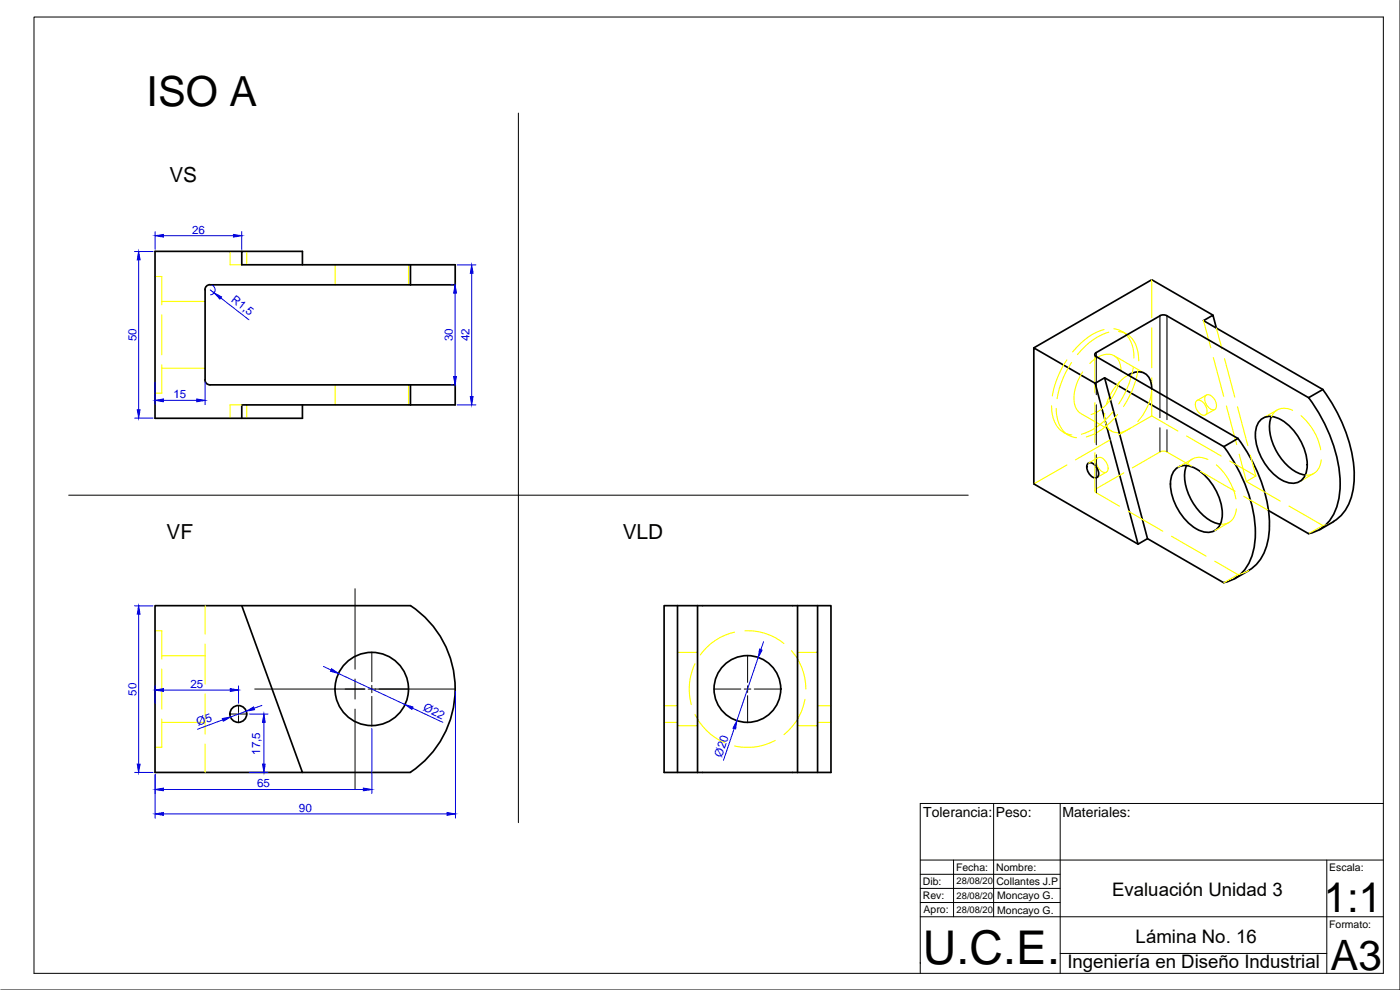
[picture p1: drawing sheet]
<svg xmlns="http://www.w3.org/2000/svg" width="420mm" height="297mm" viewBox="0 0 420 297" stroke-linecap="round" stroke-linejoin="round" font-family="sans-serif">
<!-- layer: MD_Oculto -->
<g fill="none" stroke="#ff0" stroke-width=".34">
<path d="M69 75.4v4h3.6M74 75.4v4M100.6 79.4v6.1M122.6 79.4v6.1M46.5 83h2.1v8.5M48.6 94.5v12M48.6 90.5h13M331.3 98.9a18.4 18.4 0 0 0-9.4 6.7M332.8 99.7a19.1 19.1 0 0 0-9.5 6.7M334.3 98.7a6.6 6.6 0 0 1 5.8 6.1l.2 2.6M335.7 99.5a6.6 6.6 0 0 1 5.8 6.1l.3 2.6M336.7 99.4l1.4 .8"/>
<path d="M345.7 83.9v11.5M345.7 98.4v11.9M361.2 96.2l2.2 8.2M365 98.4l1.7 6.3M48.6 109.5v8.5h-2.1M48.6 110.5h13M100.6 115.5v6M122.6 115.5v6M320.2 108a28.7 28.7 0 0 0-4.4 10.8M321.6 108.8a26.9 26.9 0 0 0-4.4 10.8M324.9 111.6a13 13 0 0 0-2.2 10.3 3.6 3.6 0 0 0 1.5 2M327.1 109a7 7 0 0 1 6.7-2.5 4.6 4.6 0 0 1 2.7 4.8"/>
<path d="M328.6 106.4v11.4M334.4 106.8l9.2 5.2M336 114.6a14.8 14.8 0 0 1-8.2 9.7l-.4 .1M338.6 112.6a15.6 15.6 0 0 0-6.5 8.5M340.1 110.3a27.7 27.7 0 0 1-4.4 10.9M341.5 111.2a27.8 27.8 0 0 1-4.3 10.8M345.7 116.6a15.4 15.4 0 0 1-4.2 9.9M345.7 113.4v11.4M361.7 118.9a1.44 1.44 0 0 1 2.4 .4 2.74 2.74 0 0 1 .5 3.5 2.55 2.55 0 0 1-2.9-2.1l-.1-.8zM362.1 118.5l-2.9 1.7M364.2 107.3l3 11.6M367.5 107.6l3.1 11.6"/>
<path d="M72.6 121.5h-3.6v4M74 121.5v4M315.6 121.7a8.3 8.3 0 0 0 4.5 8.5l1.5 .3M317 122.5a8.3 8.3 0 0 0 4.5 8.5l1.6 .3M319.2 129.7l1.4 .8M320.2 139.5l-9.9 5.7M324.4 124.1l9.2 5.3M328.6 120.8v12M328.6 135.8v11.5M329.4 137.4a1.77 1.77 0 0 1 2.4 1 2.51 2.51 0 0 1 .3 3.2 2.61 2.61 0 0 1-3-2.5l-.1-.8zM329.5 137.3l-2.8 1.7M331.6 124.1a4.8 4.8 0 0 0 3 5.6 6.1 6.1 0 0 0 4.6-1.2"/>
<path d="M333.2 132l-10.5 6M334 123.6a19.9 19.9 0 0 1-9.4 6.7M335.4 124.4a20 20 0 0 1-9.4 6.7M345.7 124.8l7.8 4.5M345.7 124.8l-10 5.7M356.1 130.8l10.4 6M357.7 139.9l-7.5-4.3a2.33 2.33 0 0 0-2.1 0l-8.2 4.8M357.8 137.7l-4.2 2.5M359 120.4a2.02 2.02 0 0 1 2.9 1.5 1.79 1.79 0 0 1-.5 2.7 3.2 3.2 0 0 1-2.4-4.2zM362.5 137.9a4.4 4.4 0 0 0-6.4 1.8M364.6 122.9l-2.9 1.6M365 139.5a18.6 18.6 0 0 1 5.9 10.2"/>
<path d="M368 121.8l3.1 11.6M369.1 138.3l7.8 4.5M371.4 122.1l3.1 11.6M371.9 136.3l2.2 8.2M375.2 136.6l1.7 6.2M383.3 123l-4.2 2.5M387.9 123.1a4.4 4.4 0 0 0-6.3 1.9M390.5 124.7a17.9 17.9 0 0 1 5.9 10.2M396.5 138a4.4 4.4 0 0 1-4.7 4.6M332 141.7l-2.8 1.6M337.3 141.9l-8.3 4.7a.66 .66 0 0 0-.4 .6 .66 .66 0 0 0 .4 .7l7 4M338.6 153.4l10.4 6"/>
<path d="M360.3 141.4l10.4 6M368.8 156.8l-4.2 2.4M371.1 152.7a4.4 4.4 0 0 1-4.8 4.6M373.3 148.9l7.4 4.3M374.1 144.5l10.1 5.9M376.9 142.8l-2.8 1.7M386.8 151.8l10.2 5.9M394.3 142.1l-4.2 2.4M397 157.7l-4.3 2.4M400.3 156.5l-2.2 .9-1.1 .3M351.6 160.9l10.4 6M364.6 168.4l6.9 4"/>
<path d="M371.5 172.4l-4.2 2.5M374.8 171.2l-1 .5-2.3 .7M46.5 189.3h2.1v8.4M48.6 196.8h13M61.6 181.7v8.5M61.6 193.2v12.1M203.3 195.7h6M208.6 199.2a17.4 17.4 0 0 0-1.1 12.2M220.4 189.7a17.3 17.3 0 0 0-10.2 6.8M223.6 189.3a17.1 17.1 0 0 1 11.6 3.8M237.5 195.2a17.3 17.3 0 0 1 4.4 11.5M239.4 195.7h6"/>
<path d="M48.6 200.7v12.1M48.6 215.8v8.4h-2.1M48.6 216.7h13M61.6 208.2v12M199.3 216.7h4M199.3 211.7h4M203.3 217.7h6M208.6 214.4a17.5 17.5 0 0 0 8.9 8.4M239.4 217.7h6M241.6 209.8a17.8 17.8 0 0 1-6.3 10.6M245.4 216.7h4M245.4 211.7h4"/>
<path d="M61.6 223.3v8.5M232.7 222.2a17.2 17.2 0 0 1-12.2 1.6"/>
</g>
<!-- layer: MD_Visible -->
<g fill="none" stroke="#000" stroke-width=".51">
<path d="M72.6 75.4h-26.1v50.1h44.3v-4M90.8 79.4v-4h-18.2v4h50.6M123.2 79.4h13.4v6.1h-13.4M123.2 79.4v6.1M61.6 86.9l-.1 27.1a1.5 1.5 0 0 0 1.5 1.5h60.2M63 85.4a1.5 1.5 0 0 0-1.5 1.5M63 85.5h60.2M348.1 94.7l.8-.2 1.3 .2 42.5 24.6M348.1 94.8l-19.1 11a.65 .65 0 0 0-.4 .6 .65 .65 0 0 0 .4 .6l42.5 24.6M364 94.6l-18.3-10.7-35.4 20.5M365 98.4l-1-3.8-2.8 1.6 35.8 20.7-4.3 2.4M123.2 115.5h13.4v6h-13.4"/>
<path d="M123.2 115.5v6M328.7 115l2.8-1.6 12.9 48.2M331.5 113.4l35.8 20.6M338.6 112.5a4.2 4.2 0 0 1 6.7 1.9l.3 2.2M392.7 119.3a44.6 44.6 0 0 1 9.4 27.6 13.9 13.9 0 0 1-7 12.5l-2.4 .7-12-6.9M397 116.8a45.4 45.4 0 0 1 9.4 26.6 15.6 15.6 0 0 1-5.3 12.4l-.9 .7M123.2 121.5h-50.6v4M326.4 139.2a1.58 1.58 0 0 1 2.4 .6l.7 1.2a1.44 1.44 0 0 1 .2 1.5 1.44 1.44 0 0 1-1.3 .9 3.4 3.4 0 0 1-2-4.2zM356.1 139.7a13.7 13.7 0 0 0 3 12.7 11.7 11.7 0 0 0 7.1 4.8M367.3 134a44.6 44.6 0 0 1 9.4 27.6 13.9 13.9 0 0 1-7.1 12.5l-2.3 .7M371.5 131.5a45.4 45.4 0 0 1 9.5 26.6 15.6 15.6 0 0 1-5.3 12.4l-.9 .6M371.5 131.6l-4.2 2.4"/>
<path d="M378.4 125.9a5 5 0 0 1 6.2 .1 16.7 16.7 0 0 1 7.6 14.6 4.4 4.4 0 0 1-6.6 3.9 16.5 16.5 0 0 1-8.8-15.2 5.4 5.4 0 0 1 1.6-3.4zM381.6 125a13.7 13.7 0 0 0 3 12.7 11.7 11.7 0 0 0 7.1 4.8M352.9 140.7a5 5 0 0 1 6.2 0 16.7 16.7 0 0 1 7.7 14.7 4.4 4.4 0 0 1-6.7 3.8 16.5 16.5 0 0 1-8.8-15.2 5.4 5.4 0 0 1 1.6-3.3zM400.3 156.5l-4.3 2.4M341.5 163.3l-12.8-48.3-18.4-10.6v40.8l31.2 18.1 2.9-1.7 22.9 13.3M374.8 171.2l-4.3 2.4M72.6 181.7l18.2 50.1h-44.3v-50.1h76.7a30 30 0 0 1 0 50M203.3 181.7h-4v50.1h10M203.3 181.7v50.1M203.3 181.7h6M209.3 181.7h30.1M209.3 181.7v50.1"/>
<path d="M239.4 181.7v50.1M239.4 181.7h6M245.4 181.7h4v50.1h-10M245.4 181.7v50.1M90.8 231.8h32.4M209.3 231.8h30.1"/>
<circle cx="71.5" cy="214.2" r="2.52"/>
<circle cx="111.5" cy="206.7" r="11"/>
<circle cx="224.3" cy="206.7" r="10"/>
</g>
<!-- layer: MD_Visible fina -->
<path d="M348.1 94.8v23.3M350.2 94.8v24.5M329 105.8v1.2" fill="none" stroke="#000" stroke-width=".34"/>
<!-- layer: MD_Oculta fina -->
<path d="M329 107v11.4M348.1 118.1v7.2M350.2 119.3v6.6M329 121.4v12.1M329 136.4v11.5M348.1 128.3v7.3M350.2 128.9v6.7" fill="none" stroke="#000" stroke-width=".3"/>
<!-- layer: 0 -->
<g fill="none" stroke="#000" stroke-width=".3">
<path d="M10.2 5.1h405v286.9h-405zM420.2 .1v296.9h-420M155.6 33.9v212.9M20.6 148.6h270M106.6 176.6v24.2M111.6 195.7v8.8M224.4 196.6v8.2M69 214.2h2.1M71.3 214.2h.5M71.6 211.6v2.2M71.6 214v.5M71.6 214.7v2.2"/>
<path d="M72.1 214.2h2.1M76.5 206.7h33.1M106.6 203.7v6M106.6 212.8v24.1M110.5 206.7h26.2M111.6 205.6v2.2M111.6 208.9v9M214.2 206.7h8.1M223.4 206.7h1.9M224.4 205.8v2M224.4 208.7v8.2M226.4 206.7h8.1"/>
<path d="M276.2 258h139M286.2 258v17.1M298.2 241.1v34M318.2 241.1v50.9M398.2 258v34M415.2 241.1h-139v50.9M276.2 275.1h139M276.2 270.8h42M276.2 266.6h42M276.2 262.3h42M276.2 289.1h.1M318.2 286.1h80"/>
</g>
<!-- layer: Cotas -->
<g fill="none" stroke="#00d" stroke-width=".3">
<path d="M40.4 75.5h5.5M41.6 78v45M46.6 69.5v5.3M49.1 70.7h21M72.6 69.5v5.3M137.2 79.5h5.6M63.1 87l1.2 .9M63.7 85.6a1.5 1.5 0 0 1 .8 1.6 1.5 1.5 0 0 1-1.3 1.3M66.3 89.4l8.4 6.6M135.3 85.5h.6M136.6 88v25M141.6 82v37"/>
<path d="M46.6 114.6v6.8M61.6 114.6v6.8M135.3 115.5h.6M40.4 125.5h5.5M49.1 120.1h10M137.2 121.5h5.6M40.4 181.8h5.5M41.6 184.3v45M97.1 200l2.3 1M227.5 197.3l-6.4 18.9M229.2 192.6l-.9 2.3M46.6 205.8v5.2"/>
<path d="M49.1 207h20M66.9 216l-7.6 2.8M71.6 205.8v5.2M73.9 213.4l-4.7 1.7M74.8 214.2h5.6M78.6 211.7l-2.4 .8M79.2 216.7v12.6M101.6 202.1l19.9 9.3M111.6 218.5v19.6M123.8 212.5l9.1 4.2M136.7 207.4v38.1M220.3 218.6l-3.2 9.5"/>
<path d="M40.4 231.8h5.5M46.6 232.4v13.1M49.1 236.9h60M74.8 231.8h5.6M49.1 244.2h85.1"/>
</g>
<g fill="#00d" stroke="#00d" stroke-width=".3">
<path d="M46.6 70.7l2.5-.4v.8z"/>
<path d="M70.1 70.3l2.5 .4-2.5 .4z"/>
<path d="M136.6 85.5l.4 2.5h-.9z"/>
<path d="M136.1 113h.9l-.4 2.5z"/>
<path d="M141.6 79.5l.4 2.5h-.9z"/>
<path d="M141.1 119h.9l-.4 2.5z"/>
<path d="M64.3 87.9l2.2 1.2-.5 .6z"/>
<path d="M41.6 75.5l.4 2.5h-.8z"/>
<path d="M41.2 123h.8l-.4 2.5z"/>
<path d="M46.6 236.9l2.5-.4v.8z"/>
<path d="M109.1 236.5l2.5 .4-2.5 .4z"/>
<path d="M134.2 243.8l2.5 .4-2.5 .4z"/>
<path d="M46.6 244.2l2.5-.4v.8z"/>
<path d="M41.2 229.3h.8l-.4 2.5z"/>
<path d="M41.6 181.8l.4 2.5h-.8z"/>
<path d="M69.1 206.6l2.5 .4-2.5 .5z"/>
<path d="M46.6 207l2.5-.4v.9z"/>
<path d="M79.2 214.2l.4 2.5h-.8z"/>
<path d="M78.8 229.3h.8l-.4 2.5z"/>
<path d="M73.9 213.4l2.2-1.3 .3 .8z"/>
<path d="M66.7 215.6l2.5-.5-2.2 1.3z"/>
<path d="M99.5 200.6l2.1 1.5-2.4-.7z"/>
<path d="M121.5 211.4l2.5 .7-.4 .7z"/>
<path d="M228 194.8l.7 .3-1.2 2.2z"/>
<path d="M221.1 216.2l-.3 2.5-.8-.2z"/>
<path d="M59.1 119.7l2.5 .4-2.5 .5z"/>
<path d="M46.6 120.1l2.5-.4v.9z"/>
</g>
<text font-size="14" x="277" y="289.2">U.C.E.</text>
<g font-size="12.6">
<text x="397.3" y="273.7">1:1</text>
<text x="399.3" y="290.9">A3</text>
</g>
<text font-size="12.5" x="44" y="31.8">ISO A</text>
<g font-size="6.2">
<text x="50.8" y="54.5">VS</text>
<text x="50" y="161.8">VF</text>
<text x="186.9" y="161.7">VLD</text>
</g>
<g font-size="5.6">
<text x="333.8" y="269">Evaluación Unidad 3</text>
<text x="340.8" y="283">Lámina No. 16</text>
<text x="320.3" y="290.5">Ingeniería en Diseño Industrial</text>
</g>
<g font-size="4.2">
<text x="277.1" y="245.1">Tolerancia:</text>
<text x="298.9" y="245.1">Peso:</text>
<text x="318.9" y="245.1">Materiales:</text>
</g>
<g font-size="3.5" fill="#00d">
<text x="57.7" y="70.1">26</text>
<text x="69.2" y="90.3" transform="rotate(38 69.2 90.3)">R1,5</text>
<text x="40.9" y="102.4" transform="rotate(-90 40.9 102.4)">50</text>
<text x="135.9" y="102.4" transform="rotate(-90 135.9 102.4)">30</text>
<text x="140.9" y="102.3" transform="rotate(-90 140.9 102.3)">42</text>
<text x="52" y="119.5">15</text>
<text x="40.9" y="208.7" transform="rotate(-90 40.9 208.7)">50</text>
<text x="57.1" y="206.4">25</text>
<text x="126.8" y="213.1" transform="rotate(25 126.8 213.1)">Ø22</text>
<text x="59.5" y="218" transform="rotate(-20 59.5 218)">Ø5</text>
<text x="78.1" y="226.5" transform="rotate(-90 78.1 226.5)">17,5</text>
<text x="216.6" y="227.4" transform="rotate(-71 216.6 227.4)">Ø20</text>
<text x="77.1" y="236.2">65</text>
<text x="89.7" y="243.6">90</text>
</g>
<g font-size="3.1">
<text x="286.9" y="261.3">Fecha:</text>
<text x="299" y="261.3">Nombre:</text>
<text x="398.9" y="261.3">Escala:</text>
<text x="276.9" y="265.5">Dib:</text>
<text x="276.9" y="269.8">Rev:</text>
<text x="299" y="265.6">Collantes J.P</text>
<text x="299.3" y="269.9">Moncayo G.</text>
<text x="277.2" y="274.1">Apro:</text>
<text x="299.3" y="274.1">Moncayo G.</text>
<text x="398.9" y="278.3">Formato:</text>
</g>
<g font-size="2.8">
<text x="287.1" y="265.3">28/08/20</text>
<text x="287.1" y="269.6">28/08/20</text>
<text x="287.1" y="273.8">28/08/20</text>
</g>
</svg>
